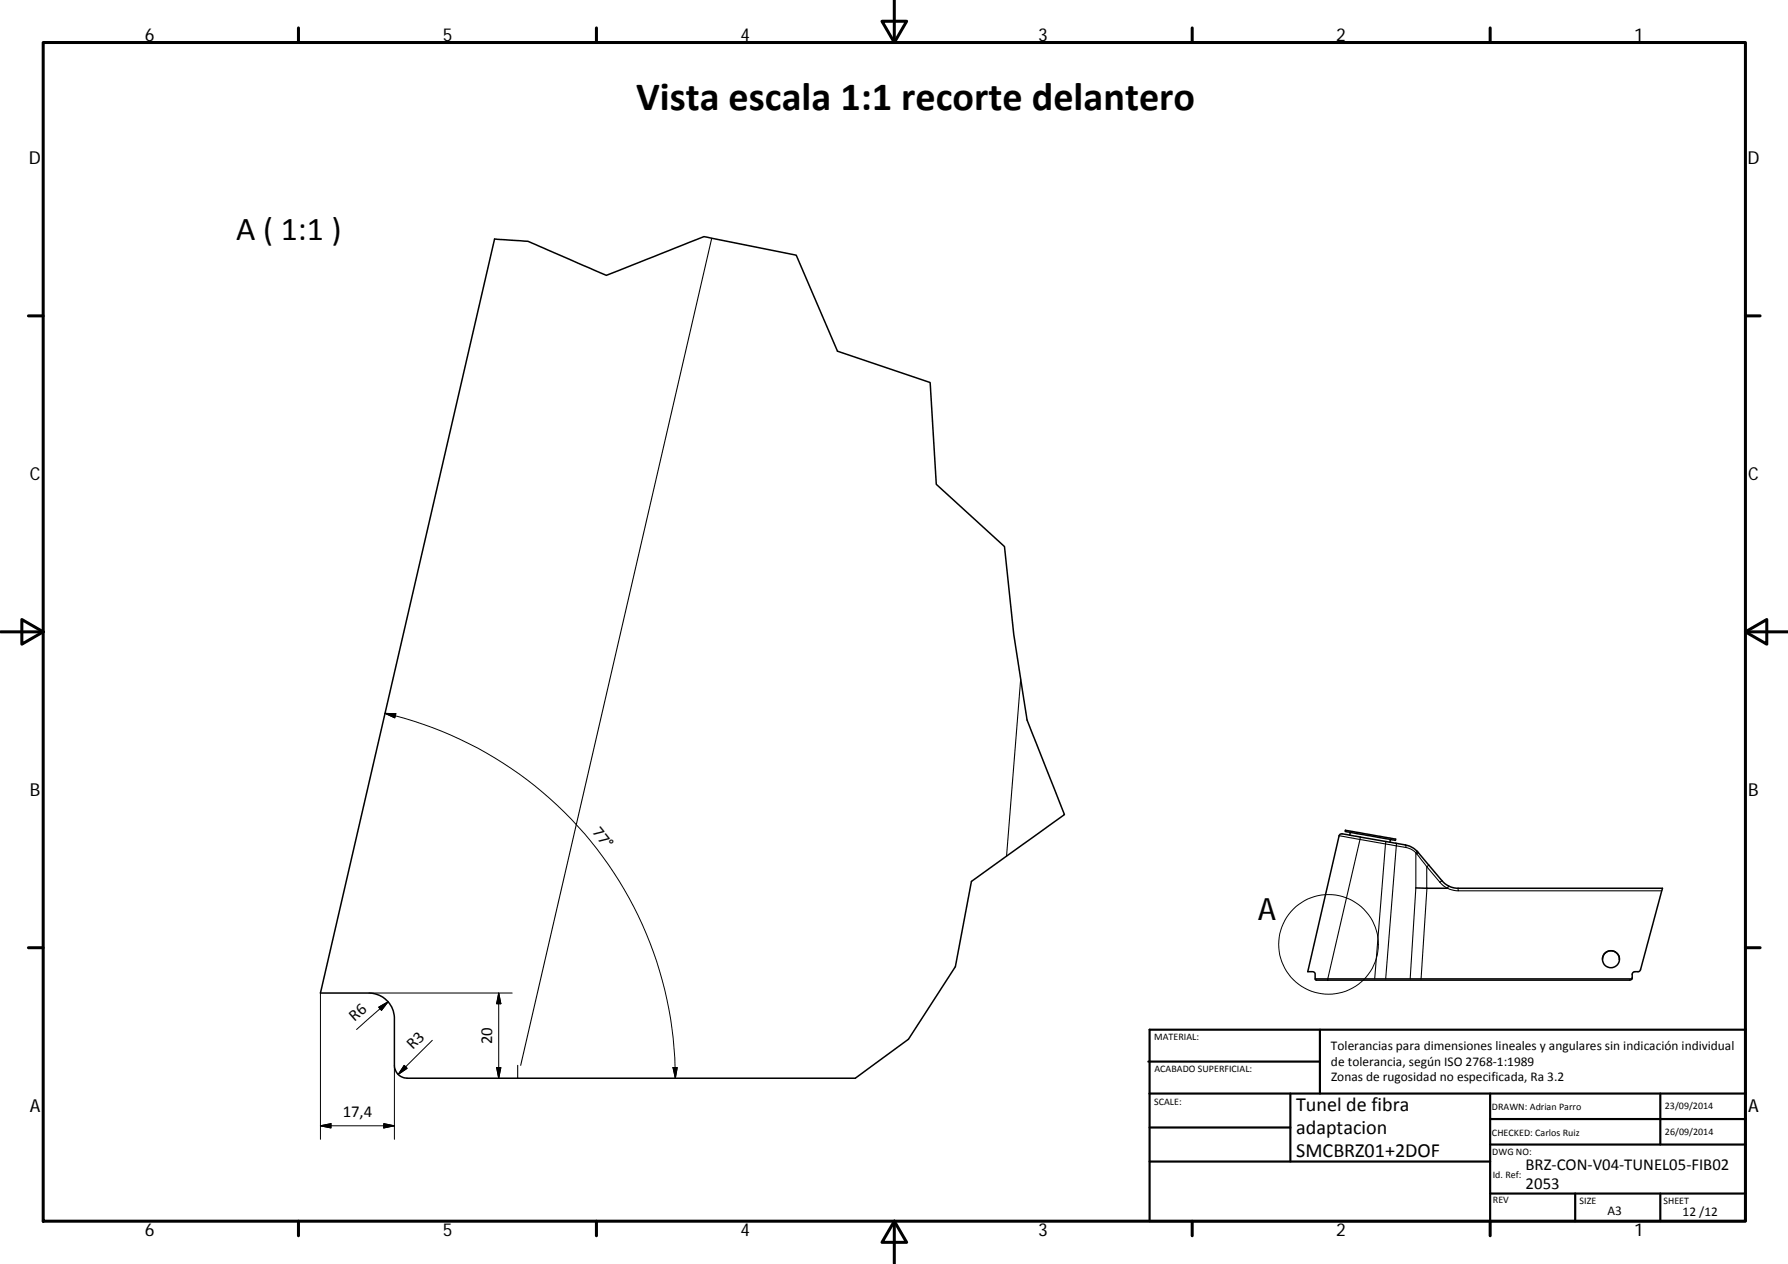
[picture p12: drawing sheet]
<svg xmlns="http://www.w3.org/2000/svg" width="420mm" height="297mm" viewBox="0 0 420 297" stroke-linecap="round" stroke-linejoin="round" font-family="sans-serif">
<g fill="none" stroke="#000" stroke-width=".36">
<path d="M116.2 56.2l6.2 .4a5.5 5.5 0 0 1 3.4 .9l16.7 7.2 22.9-9.1 21.7 4.4 9.7 22.5 21.8 7.4 1.4 23.9 16 14.6 2.2 20.7 3.2 20.1 8.7 22.2-21.8 15.7-3.8 20.1-11 17-12.5 9.2h-105.3a3 3 0 0 1-3-3v-11a6 6 0 0 0-6-6h-11.4zM314.9 196.1l.6-.1 12.5 2.2a10.1 10.1 0 0 1 3.7 .9 12.7 12.7 0 0 1 3.5 3.6l3.6 4.2a4.9 4.9 0 0 0 3.8 1.8l48.1 .1-5.2 19.1-.4 .4-1.1 .1-.3 .2-.2 1.3-.4 .4h-73.8l-.2-.1-.1-1.4a1.49 1.49 0 0 0-1.7-.5zM316.2 195.1l11.8 2.1-.2 .3-11.7-2.1zM317.3 195.6l-.1 .7M326.7 197.3l-.1 .6M332.7 208.7h7.4M340.2 208.7h-.1M309 230h74.5M376.6 225.4a1.99 1.99 0 0 1 2-2 1.99 1.99 0 0 1 1.9 2"/>
<circle cx="378.5" cy="225.4" r="2"/>
</g>
<g fill="none" stroke="#000" stroke-width=".25">
<path d="M167.2 56l-44.8 194.4M239.8 159.6l-3.3 41.6M314.7 196.4l13.4 2.4M319.7 196.7l-7.7 33.3M325.7 197.8l-2.7 32.2M328 198.2l.1 .6M328.1 198.8l-2.5 31.2M328.1 198.8l2.3 .4M330.3 198.6l.1 .6M330.4 199.2l1.2 .4 1.1 .8M332.9 200l-.2 .4M332.7 200.4l.2 .3"/>
<path d="M332.7 200.4v8.3l-1.3 21.3M332.9 200.7l2.4 3M333.2 200.3l-.3 .4M335.3 203.7l3.1 3.6M335.3 203.7v5M335.3 208.7l-1.4 21.3M335.7 203.3l-.4 .4M338.4 207.3l.8 .9 .9 .5M338.8 206.9l-.4 .4M340.2 208.7l1.4 .5 1 .1M340.4 208.2l-.2 .5M342.6 208.7v.6h47.9"/>
<path d="M312 230v.3M121.7 250.4v3"/>
</g>
<g fill="none" stroke="#000" stroke-width=".71">
<path d="M10.1 10h400.1v277h-400.1zM70.1 6.6v3.4M140.2 6.6v3.4M207.3 5h5.8l-2.9 5zM210.2 0v10M280.2 6.6v3.4M350.2 6.6v3.4M6.7 74.2h3.4M410.2 74.2h3.4M.2 148.5h9.9M5.1 145.6l5 2.9-5 2.9zM410.2 148.5l5-2.9v5.8z"/>
<path d="M410.2 148.5h9.9M6.7 222.7h3.4M410.2 222.7h3.4M70.1 287v3.4M140.2 287v3.4M210.2 287l2.9 5h-5.8zM210.2 287v10M280.2 287v3.4M350.2 287v3.4"/>
</g>
<g fill="none" stroke="#000" stroke-width=".51">
<path d="M269.8 249.5h40.4M270.1 257h140.1M270.1 242h140.1v45h-140.1zM303.2 257v16M310.2 242v15M350.2 257v30M390.2 257v12M270.1 273h80.1M270.1 265h33.1M350.2 269h60M350.2 263h60M350.2 280.5h60"/>
<path d="M370.2 280.5v6.5M390.2 280.5v6.5"/>
</g>
<g fill="none" stroke="#000" stroke-width=".23">
<path d="M90.5 167.6l2.5 .1-.2 1zM90.5 167.6a88 88 0 0 1 68.2 85.8M75.3 233.4v34.3M86.7 233.4h33.7M89 236.7l2.2-1.3-1.5 2zM91.2 235.4l-7.4 6.5M117.2 233.4v20M117.2 233.4l.5 2.5h-1zM92.7 250.4v17.3M95 250.4l.7 .7-2.1 1.4zM101.6 244.5l-8 8M116.7 250.9h1l-.5 2.5z"/>
<path d="M158.1 250.9h1l-.4 2.5zM75.3 264.6l2.5-.5v1zM75.3 264.6h17.4M90.2 264.1l2.5 .5-2.5 .5z"/>
<circle cx="312.2" cy="221.9" r="11.7"/>
</g>
<path d="M90.5 167.6l2.5 .1-.2 1zM89 236.7l2.2-1.3-1.5 2zM117.2 233.4l.5 2.5h-1zM95 250.4l.7 .7-2.1 1.4zM116.7 250.9h1l-.5 2.5zM158.1 250.9h1l-.4 2.5zM75.3 264.6l2.5-.5v1zM90.2 264.1l2.5 .5-2.5 .5z" fill="#000" stroke="#000" stroke-width=".23"/>
<text font-size="9.4" x="149.5" y="25.9">Vista escala 1:1 recorte delantero</text>
<text font-size="7.9" x="55.5" y="56.4">A ( 1:1 )</text>
<text font-size="7.2" x="295.6" y="216.1">A</text>
<g font-size="4.7">
<text x="304.6" y="261.2">Tunel de fibra</text>
<text x="304.6" y="266.6">adaptacion</text>
<text x="304.6" y="272">SMCBRZ01+2DOF</text>
</g>
<g font-size="4.2">
<text x="34" y="9.6">6</text>
<text x="104" y="9.6">5</text>
<text x="174" y="9.6">4</text>
<text x="244" y="9.6">3</text>
<text x="314" y="9.6">2</text>
<text x="384" y="9.6">1</text>
<text x="6.8" y="38.7">D</text>
<text x="410.6" y="38.7">D</text>
<text x="7" y="112.9">C</text>
<text x="410.8" y="112.9">C</text>
<text x="7" y="187.1">B</text>
<text x="410.8" y="187.1">B</text>
<text x="7" y="261.3">A</text>
<text x="410.8" y="261.3">A</text>
<text x="34" y="290.4">6</text>
<text x="104" y="290.4">5</text>
<text x="174" y="290.4">4</text>
<text x="244" y="290.4">3</text>
<text x="314" y="290.4">2</text>
<text x="384" y="290.4">1</text>
</g>
<g font-size="3.9">
<text x="139.1" y="195.5" transform="rotate(51 139.1 195.5)">77°</text>
<text x="83.3" y="240.2" transform="rotate(-41 83.3 240.2)">R6</text>
<text x="115.6" y="245.4" transform="rotate(-90 115.6 245.4)">20</text>
<text x="97" y="246.8" transform="rotate(-45 97 246.8)">R3</text>
<text x="80.5" y="262.5">17,4</text>
<text x="358.5" y="274.9">BRZ‐CON‐V04‐TUNEL05‐FIB02</text>
<text x="358.5" y="279.4">2053</text>
</g>
<g font-size="3.1">
<text x="312.8" y="246.8">Tolerancias para dimensiones lineales y angulares sin indicación individual</text>
<text x="312.8" y="250.4">de tolerancia, según ISO 2768‐1:1989</text>
<text x="312.8" y="254">Zonas de rugosidad no especificada, Ra 3.2</text>
<text x="377.7" y="285.6">A3</text>
<text x="395.4" y="285.9">12 /12</text>
</g>
<g font-size="2.4">
<text x="271.2" y="244.4">MATERIAL:</text>
<text x="271.3" y="251.9">ACABADO SUPERFICIAL:</text>
<text x="271.2" y="259.7">SCALE:</text>
<text x="350.6" y="260.9">DRAWN: Adrian Parro</text>
<text x="391.2" y="260.6">23/09/2014</text>
<text x="350.6" y="267">CHECKED: Carlos Ruiz</text>
<text x="391.2" y="266.6">26/09/2014</text>
<text x="350.7" y="271.4">DWG NO:</text>
<text x="350.8" y="276.8">Id. Ref:</text>
<text x="350.8" y="282.8">REV</text>
<text x="371.2" y="282.9">SIZE</text>
<text x="390.9" y="282.9">SHEET</text>
</g>
</svg>
